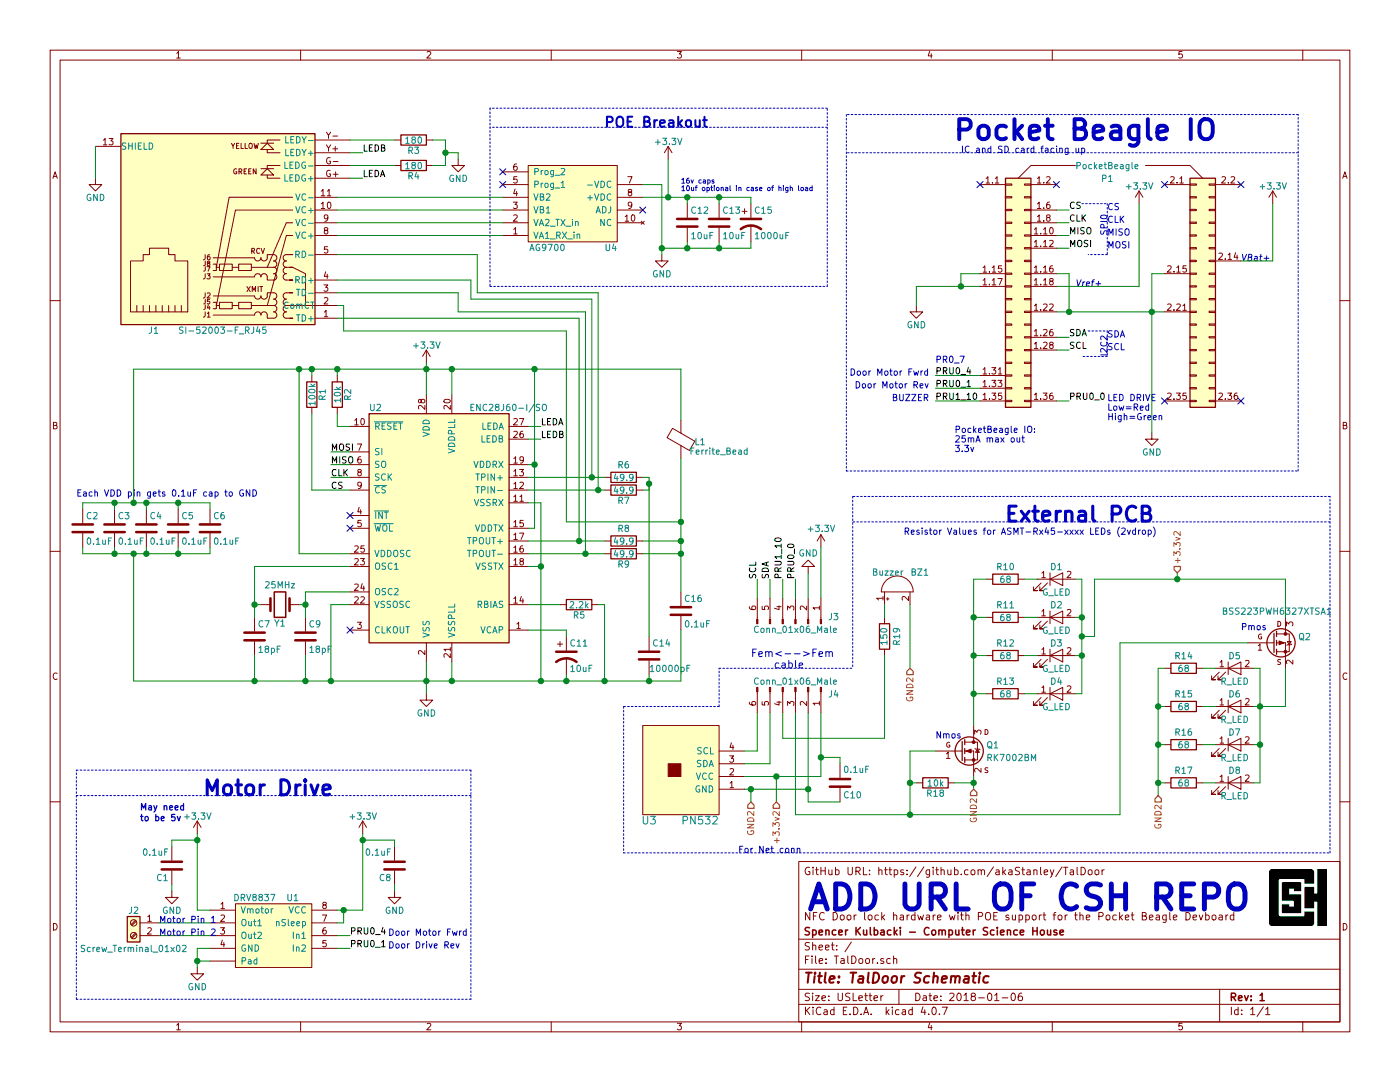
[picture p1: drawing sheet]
EESchema Schematic File Version 2
LIBS:power
LIBS:device
LIBS:switches
LIBS:relays
LIBS:motors
LIBS:transistors
LIBS:conn
LIBS:linear
LIBS:regul
LIBS:74xx
LIBS:cmos4000
LIBS:adc-dac
LIBS:memory
LIBS:xilinx
LIBS:microcontrollers
LIBS:dsp
LIBS:microchip
LIBS:analog_switches
LIBS:motorola
LIBS:texas
LIBS:intel
LIBS:audio
LIBS:interface
LIBS:digital-audio
LIBS:philips
LIBS:display
LIBS:cypress
LIBS:siliconi
LIBS:opto
LIBS:atmel
LIBS:contrib
LIBS:valves
LIBS:TalDoor_Parts
LIBS:TalDoor-cache
EELAYER 25 0
EELAYER END
$Descr USLetter 11000 8500
encoding utf-8
Sheet 1 1
Title "TalDoor Schematic"
Date "2018-01-06"
Rev "1"
Comp "Spencer Kulbacki - Computer Science House"
Comment1 "NFC Door lock hardware with POE support for the Pocket Beagle Devboard"
Comment2 ""
Comment3 ""
Comment4 "GitHub URL: https://github.com/akaStanley/TalDoor"
$EndDescr
Text Notes 6350 7150 0    197  ~ 39
ADD URL OF CSH REPO
$Comp
L ENC28J60-C/SS U2
U 1 1
P 3450 4150
F 0 "U2" H 2900 5100 50  0000 L CNN
F 1 " ENC28J60-I/SO" H 3650 5100 50  0000 L CNN
F 2 "Housings_SOIC:SOIC-28W_7.5x17.9mm_Pitch1.27mm" H 3450 4150 50  0001 C CIN
F 3 "${KIPRJMOD}/Datasheets/3_ENC28J60-H_Ethernet_uC.pdf" H 3450 4150 50  0001 C CNN
	1    3450 4150
	1    0    0    -1  
$EndComp
$Comp
L LED D5
U 1 1
P 9700 5250
F 0 "D5" H 9700 5350 50  0000 C CNN
F 1 "R_LED" H 9700 5150 50  0000 C CNN
F 2 "LEDs:LED_0603" H 9700 5250 50  0001 C CNN
F 3 "" H 9700 5250 50  0001 C CNN
	1    9700 5250
	1    0    0    -1  
$EndComp
$Comp
L LED D6
U 1 1
P 9700 5550
F 0 "D6" H 9700 5650 50  0000 C CNN
F 1 "R_LED" H 9700 5450 50  0000 C CNN
F 2 "LEDs:LED_0603" H 9700 5550 50  0001 C CNN
F 3 "" H 9700 5550 50  0001 C CNN
	1    9700 5550
	1    0    0    -1  
$EndComp
$Comp
L Buzzer BZ1
U 1 1
P 7050 4650
F 0 "BZ1" V 7200 4400 50  0000 L CNN
F 1 "Buzzer" V 7200 4600 50  0000 L CNN
F 2 "Buzzers_Beepers:Buzzer_12x9.5RM7.6" V 7025 4750 50  0001 C CNN
F 3 "" V 7025 4750 50  0001 C CNN
	1    7050 4650
	0    -1   -1   0   
$EndComp
$Comp
L PN532 U3
U 1 1
P 5250 6050
F 0 "U3" V 4850 6200 60  0000 C CNN
F 1 "PN532" V 4850 5800 60  0000 C CNN
F 2 "TalDoor_Footprints:PN532" H 5250 6050 60  0001 C CNN
F 3 "" H 5250 6050 60  0001 C CNN
	1    5250 6050
	0    -1   -1   0   
$EndComp
Text Notes 7500 1100 0    157  ~ 31
Pocket Beagle IO
Text Notes 7550 1200 0    50   ~ 0
IC and SD card facing up
$Comp
L GND #PWR01
U 1 1
P 750 1400
F 0 "#PWR01" H 750 1150 50  0001 C CNN
F 1 "GND" H 750 1250 50  0000 C CNN
F 2 "" H 750 1400 50  0001 C CNN
F 3 "" H 750 1400 50  0001 C CNN
	1    750  1400
	1    0    0    -1  
$EndComp
$Comp
L GND #PWR02
U 1 1
P 5200 2000
F 0 "#PWR02" H 5200 1750 50  0001 C CNN
F 1 "GND" H 5200 1850 50  0000 C CNN
F 2 "" H 5200 2000 50  0001 C CNN
F 3 "" H 5200 2000 50  0001 C CNN
	1    5200 2000
	1    0    0    -1  
$EndComp
$Comp
L CP1 C15
U 1 1
P 5900 1750
F 0 "C15" H 5925 1850 50  0000 L CNN
F 1 "1000uF" H 5925 1650 50  0000 L CNN
F 2 "Capacitors_THT:CP_Radial_D10.0mm_P5.00mm" H 5900 1750 50  0001 C CNN
F 3 "" H 5900 1750 50  0001 C CNN
	1    5900 1750
	1    0    0    -1  
$EndComp
$Comp
L C C12
U 1 1
P 5400 1750
F 0 "C12" H 5425 1850 50  0000 L CNN
F 1 "10uF" H 5425 1650 50  0000 L CNN
F 2 "Capacitors_SMD:C_0805" H 5438 1600 50  0001 C CNN
F 3 "" H 5400 1750 50  0001 C CNN
	1    5400 1750
	1    0    0    -1  
$EndComp
$Comp
L C C13
U 1 1
P 5650 1750
F 0 "C13" H 5675 1850 50  0000 L CNN
F 1 "10uF" H 5675 1650 50  0000 L CNN
F 2 "Capacitors_SMD:C_0805" H 5688 1600 50  0001 C CNN
F 3 "" H 5650 1750 50  0001 C CNN
	1    5650 1750
	1    0    0    -1  
$EndComp
Text Notes 5350 1500 0    39   ~ 0
16v caps\n10uf optional in case of high load\n
$Comp
L +3.3V #PWR03
U 1 1
P 5250 1250
F 0 "#PWR03" H 5250 1100 50  0001 C CNN
F 1 "+3.3V" H 5250 1390 50  0000 C CNN
F 2 "" H 5250 1250 50  0001 C CNN
F 3 "" H 5250 1250 50  0001 C CNN
	1    5250 1250
	1    0    0    -1  
$EndComp
$Comp
L +3.3V #PWR04
U 1 1
P 3350 2850
F 0 "#PWR04" H 3350 2700 50  0001 C CNN
F 1 "+3.3V" H 3350 2990 50  0000 C CNN
F 2 "" H 3350 2850 50  0001 C CNN
F 3 "" H 3350 2850 50  0001 C CNN
	1    3350 2850
	1    0    0    -1  
$EndComp
$Comp
L GND #PWR05
U 1 1
P 3350 5450
F 0 "#PWR05" H 3350 5200 50  0001 C CNN
F 1 "GND" H 3350 5300 50  0000 C CNN
F 2 "" H 3350 5450 50  0001 C CNN
F 3 "" H 3350 5450 50  0001 C CNN
	1    3350 5450
	1    0    0    -1  
$EndComp
$Comp
L GND #PWR06
U 1 1
P 3600 1250
F 0 "#PWR06" H 3600 1000 50  0001 C CNN
F 1 "GND" H 3600 1100 50  0000 C CNN
F 2 "" H 3600 1250 50  0001 C CNN
F 3 "" H 3600 1250 50  0001 C CNN
	1    3600 1250
	1    0    0    -1  
$EndComp
Text Label 4250 3350 0    50   ~ 0
LEDA
Text Label 4250 3450 0    50   ~ 0
LEDB
Text Label 2850 1400 0    50   ~ 0
LEDA
Text Label 2850 1200 0    50   ~ 0
LEDB
$Comp
L R R2
U 1 1
P 2650 3100
F 0 "R2" V 2730 3100 50  0000 C CNN
F 1 "10k" V 2650 3100 50  0000 C CNN
F 2 "Resistors_SMD:R_0603" V 2580 3100 50  0001 C CNN
F 3 "" H 2650 3100 50  0001 C CNN
	1    2650 3100
	1    0    0    -1  
$EndComp
$Comp
L R R1
U 1 1
P 2450 3100
F 0 "R1" V 2530 3100 50  0000 C CNN
F 1 "100k" V 2450 3100 50  0000 C CNN
F 2 "Resistors_SMD:R_0603" V 2380 3100 50  0001 C CNN
F 3 "" H 2450 3100 50  0001 C CNN
	1    2450 3100
	1    0    0    -1  
$EndComp
$Comp
L R R5
U 1 1
P 4550 4750
F 0 "R5" V 4630 4750 50  0000 C CNN
F 1 "2.2k" V 4550 4750 50  0000 C CNN
F 2 "Resistors_SMD:R_0603" V 4480 4750 50  0001 C CNN
F 3 "" H 4550 4750 50  0001 C CNN
	1    4550 4750
	0    1    1    0   
$EndComp
$Comp
L CP1 C11
U 1 1
P 4450 5150
F 0 "C11" H 4475 5250 50  0000 L CNN
F 1 "10uF" H 4475 5050 50  0000 L CNN
F 2 "Capacitors_THT:CP_Radial_D5.0mm_P2.00mm" H 4450 5150 50  0001 C CNN
F 3 "" H 4450 5150 50  0001 C CNN
	1    4450 5150
	1    0    0    -1  
$EndComp
$Comp
L C C2
U 1 1
P 650 4150
F 0 "C2" H 675 4250 50  0000 L CNN
F 1 "0.1uF" H 675 4050 50  0000 L CNN
F 2 "Capacitors_SMD:C_0603" H 688 4000 50  0001 C CNN
F 3 "" H 650 4150 50  0001 C CNN
	1    650  4150
	1    0    0    -1  
$EndComp
$Comp
L C C3
U 1 1
P 900 4150
F 0 "C3" H 925 4250 50  0000 L CNN
F 1 "0.1uF" H 925 4050 50  0000 L CNN
F 2 "Capacitors_SMD:C_0603" H 938 4000 50  0001 C CNN
F 3 "" H 900 4150 50  0001 C CNN
	1    900  4150
	1    0    0    -1  
$EndComp
$Comp
L C C4
U 1 1
P 1150 4150
F 0 "C4" H 1175 4250 50  0000 L CNN
F 1 "0.1uF" H 1175 4050 50  0000 L CNN
F 2 "Capacitors_SMD:C_0603" H 1188 4000 50  0001 C CNN
F 3 "" H 1150 4150 50  0001 C CNN
	1    1150 4150
	1    0    0    -1  
$EndComp
$Comp
L C C5
U 1 1
P 1400 4150
F 0 "C5" H 1425 4250 50  0000 L CNN
F 1 "0.1uF" H 1425 4050 50  0000 L CNN
F 2 "Capacitors_SMD:C_0603" H 1438 4000 50  0001 C CNN
F 3 "" H 1400 4150 50  0001 C CNN
	1    1400 4150
	1    0    0    -1  
$EndComp
$Comp
L Crystal Y1
U 1 1
P 2200 4750
F 0 "Y1" H 2200 4900 50  0000 C CNN
F 1 "25MHz" H 2200 4600 50  0000 C CNN
F 2 "Crystals:Crystal_HC49-4H_Vertical" H 2200 4750 50  0001 C CNN
F 3 "" H 2200 4750 50  0001 C CNN
	1    2200 4750
	-1   0    0    1   
$EndComp
$Comp
L C C7
U 1 1
P 2000 5000
F 0 "C7" H 2025 5100 50  0000 L CNN
F 1 "18pF" H 2025 4900 50  0000 L CNN
F 2 "Capacitors_SMD:C_0603" H 2038 4850 50  0001 C CNN
F 3 "" H 2000 5000 50  0001 C CNN
	1    2000 5000
	1    0    0    -1  
$EndComp
$Comp
L C C9
U 1 1
P 2400 5000
F 0 "C9" H 2425 5100 50  0000 L CNN
F 1 "18pF" H 2425 4900 50  0000 L CNN
F 2 "Capacitors_SMD:C_0603" H 2438 4850 50  0001 C CNN
F 3 "" H 2400 5000 50  0001 C CNN
	1    2400 5000
	1    0    0    -1  
$EndComp
Text Notes 600  3900 0    50   ~ 0
Each VDD pin gets 0.1uF cap to GND\n
$Comp
L C C6
U 1 1
P 1650 4150
F 0 "C6" H 1675 4250 50  0000 L CNN
F 1 "0.1uF" H 1675 4050 50  0000 L CNN
F 2 "Capacitors_SMD:C_0603" H 1688 4000 50  0001 C CNN
F 3 "" H 1650 4150 50  0001 C CNN
	1    1650 4150
	1    0    0    -1  
$EndComp
$Comp
L R R3
U 1 1
P 3250 1100
F 0 "R3" V 3330 1100 50  0000 C CNN
F 1 "180" V 3250 1100 50  0000 C CNN
F 2 "Resistors_SMD:R_0603" V 3180 1100 50  0001 C CNN
F 3 "" H 3250 1100 50  0001 C CNN
	1    3250 1100
	0    1    1    0   
$EndComp
$Comp
L R R4
U 1 1
P 3250 1300
F 0 "R4" V 3330 1300 50  0000 C CNN
F 1 "180" V 3250 1300 50  0000 C CNN
F 2 "Resistors_SMD:R_0603" V 3180 1300 50  0001 C CNN
F 3 "" H 3250 1300 50  0001 C CNN
	1    3250 1300
	0    1    1    0   
$EndComp
$Comp
L R R9
U 1 1
P 4900 4350
F 0 "R9" V 4980 4350 50  0000 C CNN
F 1 "49.9" V 4900 4350 50  0000 C CNN
F 2 "Resistors_SMD:R_0603" V 4830 4350 50  0001 C CNN
F 3 "" H 4900 4350 50  0001 C CNN
	1    4900 4350
	0    1    1    0   
$EndComp
$Comp
L R R8
U 1 1
P 4900 4250
F 0 "R8" V 4800 4250 50  0000 C CNN
F 1 "49.9" V 4900 4250 50  0000 C CNN
F 2 "Resistors_SMD:R_0603" V 4830 4250 50  0001 C CNN
F 3 "" H 4900 4250 50  0001 C CNN
	1    4900 4250
	0    1    1    0   
$EndComp
$Comp
L C C16
U 1 1
P 5350 4800
F 0 "C16" H 5375 4900 50  0000 L CNN
F 1 "0.1uF" H 5375 4700 50  0000 L CNN
F 2 "Capacitors_SMD:C_0603" H 5388 4650 50  0001 C CNN
F 3 "" H 5350 4800 50  0001 C CNN
	1    5350 4800
	1    0    0    -1  
$EndComp
$Comp
L Ferrite_Bead L1
U 1 1
P 5350 3450
F 0 "L1" H 5200 3475 50  0000 C CNN
F 1 "Ferrite_Bead" H 5050 3550 50  0000 C CNN
F 2 "Inductors_SMD:L_0805" V 5280 3450 50  0001 C CNN
F 3 "" H 5350 3450 50  0001 C CNN
	1    5350 3450
	-1   0    0    1   
$EndComp
$Comp
L R R7
U 1 1
P 4900 3850
F 0 "R7" V 4980 3850 50  0000 C CNN
F 1 "49.9" V 4900 3850 50  0000 C CNN
F 2 "Resistors_SMD:R_0603" V 4830 3850 50  0001 C CNN
F 3 "" H 4900 3850 50  0001 C CNN
	1    4900 3850
	0    1    1    0   
$EndComp
$Comp
L R R6
U 1 1
P 4900 3750
F 0 "R6" V 4800 3750 50  0000 C CNN
F 1 "49.9" V 4900 3750 50  0000 C CNN
F 2 "Resistors_SMD:R_0603" V 4830 3750 50  0001 C CNN
F 3 "" H 4900 3750 50  0001 C CNN
	1    4900 3750
	0    1    1    0   
$EndComp
$Comp
L C C14
U 1 1
P 5100 5150
F 0 "C14" H 5125 5250 50  0000 L CNN
F 1 "10000pF" H 5100 5050 50  0000 L CNN
F 2 "Capacitors_SMD:C_0603" H 5138 5000 50  0001 C CNN
F 3 "" H 5100 5150 50  0001 C CNN
	1    5100 5150
	1    0    0    -1  
$EndComp
NoConn ~ 2750 4150
NoConn ~ 2750 4050
Text Notes 8700 2650 0    50   ~ 0
SDA
Text Notes 8700 2750 0    50   ~ 0
SCL
Text Notes 8700 2800 1    50   ~ 0
I2C2
Text Notes 8700 1650 0    50   ~ 0
CS
Text Notes 8700 1850 1    50   ~ 0
SPI0
Text Label 2600 3750 0    50   ~ 0
CLK
Text Label 8400 1750 0    50   ~ 0
CLK
Text Label 8400 1650 0    50   ~ 0
CS
Text Label 8400 1850 0    50   ~ 0
MISO
Text Label 8400 1950 0    50   ~ 0
MOSI
Text Notes 8700 1850 0    50   ~ 0
MISO
Text Notes 8700 1950 0    50   ~ 0
MOSI
Text Notes 8700 1750 0    50   ~ 0
CLK
Text Label 2600 3850 0    50   ~ 0
CS
NoConn ~ 2750 4950
Text Label 2600 3650 0    50   ~ 0
MISO
Text Label 2600 3550 0    50   ~ 0
MOSI
Text Label 8400 2650 0    50   ~ 0
SDA
Text Label 8400 2750 0    50   ~ 0
SCL
$Comp
L GND #PWR07
U 1 1
P 7200 2400
F 0 "#PWR07" H 7200 2150 50  0001 C CNN
F 1 "GND" H 7200 2250 50  0000 C CNN
F 2 "" H 7200 2400 50  0001 C CNN
F 3 "" H 7200 2400 50  0001 C CNN
	1    7200 2400
	1    0    0    -1  
$EndComp
$Comp
L GND #PWR08
U 1 1
P 9050 3400
F 0 "#PWR08" H 9050 3150 50  0001 C CNN
F 1 "GND" H 9050 3250 50  0000 C CNN
F 2 "" H 9050 3400 50  0001 C CNN
F 3 "" H 9050 3400 50  0001 C CNN
	1    9050 3400
	1    0    0    -1  
$EndComp
$Comp
L +3.3V #PWR09
U 1 1
P 10000 1600
F 0 "#PWR09" H 10000 1450 50  0001 C CNN
F 1 "+3.3V" H 10000 1740 50  0000 C CNN
F 2 "" H 10000 1600 50  0001 C CNN
F 3 "" H 10000 1600 50  0001 C CNN
	1    10000 1600
	1    0    0    -1  
$EndComp
$Comp
L +3.3V #PWR010
U 1 1
P 8950 1600
F 0 "#PWR010" H 8950 1450 50  0001 C CNN
F 1 "+3.3V" H 8950 1740 50  0000 C CNN
F 2 "" H 8950 1600 50  0001 C CNN
F 3 "" H 8950 1600 50  0001 C CNN
	1    8950 1600
	1    0    0    -1  
$EndComp
Text Notes 9750 2050 0    50   Italic 0
VBat+
Text Notes 8450 2250 0    50   Italic 0
Vref+
Text Label 7350 3150 0    50   ~ 0
PRU1_10
Text Label 7350 3050 0    50   ~ 0
PRU0_1
Text Label 7350 2950 0    50   ~ 0
PRU0_4
Text Notes 7500 3550 0    50   ~ 0
PocketBeagle IO:\n25mA max out\n3.3v
Text Notes 7300 3150 2    50   ~ 0
BUZZER
Text Notes 7300 2950 2    50   ~ 0
Door Motor Fwrd
Text Notes 7300 3050 2    50   ~ 0
Door Motor Rev
$Comp
L LED D2
U 1 1
P 8300 4850
F 0 "D2" H 8300 4950 50  0000 C CNN
F 1 "G_LED" H 8300 4750 50  0000 C CNN
F 2 "LEDs:LED_0603" H 8300 4850 50  0001 C CNN
F 3 "" H 8300 4850 50  0001 C CNN
	1    8300 4850
	1    0    0    -1  
$EndComp
$Comp
L LED D1
U 1 1
P 8300 4550
F 0 "D1" H 8300 4650 50  0000 C CNN
F 1 "G_LED" H 8300 4450 50  0000 C CNN
F 2 "LEDs:LED_0603" H 8300 4550 50  0001 C CNN
F 3 "" H 8300 4550 50  0001 C CNN
	1    8300 4550
	1    0    0    -1  
$EndComp
$Comp
L LED D7
U 1 1
P 9700 5850
F 0 "D7" H 9700 5950 50  0000 C CNN
F 1 "R_LED" H 9700 5750 50  0000 C CNN
F 2 "LEDs:LED_0603" H 9700 5850 50  0001 C CNN
F 3 "" H 9700 5850 50  0001 C CNN
	1    9700 5850
	1    0    0    -1  
$EndComp
$Comp
L LED D3
U 1 1
P 8300 5150
F 0 "D3" H 8300 5250 50  0000 C CNN
F 1 "G_LED" H 8300 5050 50  0000 C CNN
F 2 "LEDs:LED_0603" H 8300 5150 50  0001 C CNN
F 3 "" H 8300 5150 50  0001 C CNN
	1    8300 5150
	1    0    0    -1  
$EndComp
$Comp
L R R14
U 1 1
P 9300 5250
F 0 "R14" V 9200 5250 50  0000 C CNN
F 1 "68" V 9300 5250 50  0000 C CNN
F 2 "Resistors_SMD:R_0603" V 9230 5250 50  0001 C CNN
F 3 "" H 9300 5250 50  0001 C CNN
	1    9300 5250
	0    1    1    0   
$EndComp
$Comp
L R R10
U 1 1
P 7900 4550
F 0 "R10" V 7800 4550 50  0000 C CNN
F 1 "68" V 7900 4550 50  0000 C CNN
F 2 "Resistors_SMD:R_0603" V 7830 4550 50  0001 C CNN
F 3 "" H 7900 4550 50  0001 C CNN
	1    7900 4550
	0    1    1    0   
$EndComp
$Comp
L R R11
U 1 1
P 7900 4850
F 0 "R11" V 7800 4850 50  0000 C CNN
F 1 "68" V 7900 4850 50  0000 C CNN
F 2 "Resistors_SMD:R_0603" V 7830 4850 50  0001 C CNN
F 3 "" H 7900 4850 50  0001 C CNN
	1    7900 4850
	0    1    1    0   
$EndComp
$Comp
L R R12
U 1 1
P 7900 5150
F 0 "R12" V 7800 5150 50  0000 C CNN
F 1 "68" V 7900 5150 50  0000 C CNN
F 2 "Resistors_SMD:R_0603" V 7830 5150 50  0001 C CNN
F 3 "" H 7900 5150 50  0001 C CNN
	1    7900 5150
	0    1    1    0   
$EndComp
$Comp
L R R15
U 1 1
P 9300 5550
F 0 "R15" V 9200 5550 50  0000 C CNN
F 1 "68" V 9300 5550 50  0000 C CNN
F 2 "Resistors_SMD:R_0603" V 9230 5550 50  0001 C CNN
F 3 "" H 9300 5550 50  0001 C CNN
	1    9300 5550
	0    1    1    0   
$EndComp
$Comp
L R R16
U 1 1
P 9300 5850
F 0 "R16" V 9200 5850 50  0000 C CNN
F 1 "68" V 9300 5850 50  0000 C CNN
F 2 "Resistors_SMD:R_0603" V 9230 5850 50  0001 C CNN
F 3 "" H 9300 5850 50  0001 C CNN
	1    9300 5850
	0    1    1    0   
$EndComp
Text Notes 7100 4200 0    50   ~ 0
Resistor Values for ASMT-Rx45-xxxx LEDs (2vdrop)
$Comp
L R R19
U 1 1
P 6950 5000
F 0 "R19" V 6850 5000 50  0000 C CNN
F 1 "150" V 6950 5000 50  0000 C CNN
F 2 "Resistors_SMD:R_0603" V 6880 5000 50  0001 C CNN
F 3 "" H 6950 5000 50  0001 C CNN
	1    6950 5000
	-1   0    0    1   
$EndComp
Text Notes 7900 4100 0    118  ~ 24
External PCB
$Comp
L +3.3V #PWR011
U 1 1
P 2850 6550
F 0 "#PWR011" H 2850 6400 50  0001 C CNN
F 1 "+3.3V" H 2850 6690 50  0000 C CNN
F 2 "" H 2850 6550 50  0001 C CNN
F 3 "" H 2850 6550 50  0001 C CNN
	1    2850 6550
	1    0    0    -1  
$EndComp
$Comp
L GND #PWR012
U 1 1
P 1550 7600
F 0 "#PWR012" H 1550 7350 50  0001 C CNN
F 1 "GND" H 1550 7450 50  0000 C CNN
F 2 "" H 1550 7600 50  0001 C CNN
F 3 "" H 1550 7600 50  0001 C CNN
	1    1550 7600
	1    0    0    -1  
$EndComp
Text Notes 3050 7350 0    50   ~ 0
Door Motor Fwrd
Text Label 2750 7450 0    50   ~ 0
PRU0_1
Text Notes 3050 7450 0    50   ~ 0
Door Drive Rev
$Comp
L +3.3V #PWR013
U 1 1
P 1550 6550
F 0 "#PWR013" H 1550 6400 50  0001 C CNN
F 1 "+3.3V" H 1550 6690 50  0000 C CNN
F 2 "" H 1550 6550 50  0001 C CNN
F 3 "" H 1550 6550 50  0001 C CNN
	1    1550 6550
	1    0    0    -1  
$EndComp
Text Notes 1100 6450 0    50   ~ 10
May need \nto be 5v
$Comp
L DRV8837 U1
U 1 1
P 1850 7600
F 0 "U1" H 2300 8150 50  0000 C CNN
F 1 "DRV8837" H 2000 8150 50  0000 C CNN
F 2 "Housings_SON:WSON-8_1EP_2x2mm_Pitch0.5mm_ThermalVias" H 1850 7650 118 0001 C CNN
F 3 "" H 1850 7650 118 0001 C CNN
	1    1850 7600
	1    0    0    -1  
$EndComp
$Comp
L C C1
U 1 1
P 1350 6800
F 0 "C1" H 1375 6900 50  0000 L CNN
F 1 "0.1uF" H 1375 6700 50  0000 L CNN
F 2 "Capacitors_SMD:C_0603" H 1388 6650 50  0001 C CNN
F 3 "" H 1350 6800 50  0001 C CNN
	1    1350 6800
	-1   0    0    1   
$EndComp
$Comp
L C C8
U 1 1
P 3100 6800
F 0 "C8" H 3125 6900 50  0000 L CNN
F 1 "0.1uF" H 3125 6700 50  0000 L CNN
F 2 "Capacitors_SMD:C_0603" H 3138 6650 50  0001 C CNN
F 3 "" H 3100 6800 50  0001 C CNN
	1    3100 6800
	-1   0    0    1   
$EndComp
$Comp
L GND #PWR014
U 1 1
P 1350 7000
F 0 "#PWR014" H 1350 6750 50  0001 C CNN
F 1 "GND" H 1350 6850 50  0000 C CNN
F 2 "" H 1350 7000 50  0001 C CNN
F 3 "" H 1350 7000 50  0001 C CNN
	1    1350 7000
	1    0    0    -1  
$EndComp
$Comp
L GND #PWR015
U 1 1
P 3100 7000
F 0 "#PWR015" H 3100 6750 50  0001 C CNN
F 1 "GND" H 3100 6850 50  0000 C CNN
F 2 "" H 3100 7000 50  0001 C CNN
F 3 "" H 3100 7000 50  0001 C CNN
	1    3100 7000
	1    0    0    -1  
$EndComp
Text Notes 1600 6250 0    118  ~ 24
Motor Drive
$Comp
L SI-52003-F_RJ45 J1
U 1 1
P 1350 2000
F 0 "J1" H 1450 2600 50  0000 L CNN
F 1 "SI-52003-F_RJ45" H 1300 2600 50  0000 R CNN
F 2 "TalDoor_Footprints:RJ45_POE" H 1350 2000 50  0001 C CNN
F 3 "" H 1350 2000 50  0001 C CNN
	1    1350 2000
	-1   0    0    1   
$EndComp
NoConn ~ 3950 1350
NoConn ~ 3950 1450
NoConn ~ 5050 1650
Text Notes 4750 1000 0    79   ~ 16
POE Breakout
$Comp
L AG9700 U4
U 1 1
P 4150 1300
F 0 "U4" H 4800 1950 50  0000 C CNN
F 1 "AG9700" H 4300 1950 50  0000 C CNN
F 2 "TalDoor_Footprints:Ag9700_FP" H 4150 1450 118 0001 C CNN
F 3 "" H 4150 1450 118 0001 C CNN
	1    4150 1300
	1    0    0    1   
$EndComp
Text Notes 8700 3150 0    50   ~ 0
LED DRIVE
Text Label 8400 3150 0    50   ~ 0
PRU0_0
Text Label 2750 7350 0    50   ~ 0
PRU0_4
Text Notes 8700 3300 0    50   ~ 0
Low=Red\nHigh=Green
$Comp
L RK7002BM Q1
U 1 1
P 7550 5900
F 0 "Q1" H 7750 5950 50  0000 L CNN
F 1 "RK7002BM" H 7750 5850 50  0000 L CNN
F 2 "TO_SOT_Packages_SMD:SOT-23" H 7750 6000 50  0001 C CNN
F 3 "" H 7550 5900 50  0001 C CNN
	1    7550 5900
	1    0    0    -1  
$EndComp
$Comp
L R R18
U 1 1
P 7350 6150
F 0 "R18" V 7430 6150 50  0000 C CNN
F 1 "10k" V 7350 6150 50  0000 C CNN
F 2 "Resistors_SMD:R_0603" V 7280 6150 50  0001 C CNN
F 3 "" H 7350 6150 50  0001 C CNN
	1    7350 6150
	0    1    1    0   
$EndComp
$Comp
L Conn_01x06_Male J4
U 1 1
P 6250 5400
F 0 "J4" V 6300 5700 50  0000 C CNN
F 1 "Conn_01x06_Male" V 6200 5400 50  0000 C CNN
F 2 "Connectors_JST:JST_XH_S06B-XH-A_06x2.50mm_Angled" H 6250 5400 50  0001 C CNN
F 3 "" H 6250 5400 50  0001 C CNN
	1    6250 5400
	0    1    1    0   
$EndComp
$Comp
L +3.3V #PWR016
U 1 1
P 6450 4300
F 0 "#PWR016" H 6450 4150 50  0001 C CNN
F 1 "+3.3V" H 6450 4450 50  0000 C CNN
F 2 "" H 6450 4300 50  0001 C CNN
F 3 "" H 6450 4300 50  0001 C CNN
	1    6450 4300
	1    0    0    -1  
$EndComp
$Comp
L GND #PWR017
U 1 1
P 6350 4500
F 0 "#PWR017" H 6350 4250 50  0001 C CNN
F 1 "GND" H 6350 4350 50  0000 C CNN
F 2 "" H 6350 4500 50  0001 C CNN
F 3 "" H 6350 4500 50  0001 C CNN
	1    6350 4500
	-1   0    0    1   
$EndComp
Text Label 6050 4550 1    50   ~ 0
SDA
Text Label 5950 4550 1    50   ~ 0
SCL
Text Label 6250 4550 1    50   ~ 0
PRU0_0
$Comp
L C C10
U 1 1
P 6600 6150
F 0 "C10" H 6625 6250 50  0000 L CNN
F 1 "0.1uF" H 6625 6050 50  0000 L CNN
F 2 "Capacitors_SMD:C_0603" H 6638 6000 50  0001 C CNN
F 3 "" H 6600 6150 50  0001 C CNN
	1    6600 6150
	1    0    0    1   
$EndComp
$Comp
L Screw_Terminal_01x02 J2
U 1 1
P 1050 7250
F 0 "J2" H 1050 7350 50  0000 C CNN
F 1 "Screw_Terminal_01x02" H 1050 7050 50  0000 C CNN
F 2 "Pin_Headers:Pin_Header_Angled_1x02_Pitch2.54mm" H 1050 7250 50  0001 C CNN
F 3 "" H 1050 7250 50  0001 C CNN
	1    1050 7250
	-1   0    0    -1  
$EndComp
$Comp
L Conn_01x06_Male J3
U 1 1
P 6250 4900
F 0 "J3" V 6300 5200 50  0000 C CNN
F 1 "Conn_01x06_Male" V 6200 4900 50  0000 C CNN
F 2 "Connectors_JST:JST_XH_S06B-XH-A_06x2.50mm_Angled" H 6250 4900 50  0001 C CNN
F 3 "" H 6250 4900 50  0001 C CNN
	1    6250 4900
	0    1    -1   0   
$EndComp
Text Notes 5900 5250 0    59   ~ 0
Fem<-->Fem\n    cable
Text Label 6150 4550 1    50   ~ 0
PRU1_10
Text Notes 7350 2850 0    50   ~ 0
PR0_7
$Comp
L LED D4
U 1 1
P 8300 5450
F 0 "D4" H 8300 5550 50  0000 C CNN
F 1 "G_LED" H 8300 5350 50  0000 C CNN
F 2 "LEDs:LED_0603" H 8300 5450 50  0001 C CNN
F 3 "" H 8300 5450 50  0001 C CNN
	1    8300 5450
	1    0    0    -1  
$EndComp
$Comp
L R R13
U 1 1
P 7900 5450
F 0 "R13" V 7800 5450 50  0000 C CNN
F 1 "68" V 7900 5450 50  0000 C CNN
F 2 "Resistors_SMD:R_0603" V 7830 5450 50  0001 C CNN
F 3 "" H 7900 5450 50  0001 C CNN
	1    7900 5450
	0    1    1    0   
$EndComp
$Comp
L LED D8
U 1 1
P 9700 6150
F 0 "D8" H 9700 6250 50  0000 C CNN
F 1 "R_LED" H 9700 6050 50  0000 C CNN
F 2 "LEDs:LED_0603" H 9700 6150 50  0001 C CNN
F 3 "" H 9700 6150 50  0001 C CNN
	1    9700 6150
	1    0    0    -1  
$EndComp
$Comp
L R R17
U 1 1
P 9300 6150
F 0 "R17" V 9200 6150 50  0000 C CNN
F 1 "68" V 9300 6150 50  0000 C CNN
F 2 "Resistors_SMD:R_0603" V 9230 6150 50  0001 C CNN
F 3 "" H 9300 6150 50  0001 C CNN
	1    9300 6150
	0    1    1    0   
$EndComp
$Comp
L BSS223PWH6327XTSA1 Q2
U 1 1
P 10000 5050
F 0 "Q2" H 10200 5100 50  0000 L CNN
F 1 "BSS223PWH6327XTSA1" H 9600 5300 50  0000 L CNN
F 2 "TO_SOT_Packages_SMD:SOT-323_SC-70" H 10200 5150 50  0001 C CNN
F 3 "" H 10000 5050 50  0001 C CNN
	1    10000 5050
	1    0    0    -1  
$EndComp
Text Notes 9750 4950 0    50   ~ 0
Pmos
Text Notes 7350 5800 0    50   ~ 0
Nmos
Wire Wire Line
	750  1150 750  1400
Wire Wire Line
	3350 2850 3350 3100
Wire Wire Line
	4150 3450 4250 3450
Wire Wire Line
	4150 3350 4250 3350
Wire Wire Line
	2750 1200 2850 1200
Wire Wire Line
	2750 1400 2850 1400
Wire Wire Line
	2750 3350 2650 3350
Wire Wire Line
	2650 3350 2650 3250
Wire Wire Line
	2750 3850 2450 3850
Wire Wire Line
	2450 3850 2450 3250
Wire Wire Line
	2450 2900 2450 2950
Wire Wire Line
	1050 2900 5350 2900
Wire Wire Line
	2650 2900 2650 2950
Connection ~ 3350 2900
Connection ~ 2650 2900
Wire Wire Line
	2350 4350 2350 2900
Connection ~ 2450 2900
Wire Wire Line
	1050 5350 5350 5350
Connection ~ 3350 5350
Wire Wire Line
	4150 4450 4250 4450
Wire Wire Line
	4250 3950 4250 5350
Connection ~ 4250 5350
Wire Wire Line
	2750 4750 2600 4750
Wire Wire Line
	2600 4750 2600 5350
Wire Wire Line
	3550 5200 3550 5350
Connection ~ 3550 5350
Wire Wire Line
	4150 4750 4400 4750
Wire Wire Line
	4700 4750 4750 4750
Wire Wire Line
	4750 4750 4750 5350
Wire Wire Line
	4150 4950 4450 4950
Wire Wire Line
	4450 4950 4450 5000
Wire Wire Line
	4450 5300 4450 5350
Connection ~ 4450 5350
Wire Wire Line
	3350 5200 3350 5450
Wire Wire Line
	3550 2900 3550 3100
Wire Wire Line
	4150 3650 4200 3650
Wire Wire Line
	4200 2900 4200 4150
Connection ~ 3550 2900
Wire Wire Line
	4200 4150 4150 4150
Connection ~ 4200 3650
Wire Wire Line
	4150 3950 4250 3950
Connection ~ 4250 4450
Wire Wire Line
	650  4300 650  4350
Wire Wire Line
	650  4350 1650 4350
Wire Wire Line
	1400 4350 1400 4300
Wire Wire Line
	1150 4300 1150 4350
Connection ~ 1150 4350
Wire Wire Line
	900  4300 900  4350
Connection ~ 900  4350
Wire Wire Line
	650  4000 650  3950
Wire Wire Line
	650  3950 1650 3950
Wire Wire Line
	1400 3950 1400 4000
Wire Wire Line
	900  4000 900  3950
Connection ~ 900  3950
Wire Wire Line
	1150 4000 1150 3950
Connection ~ 1150 3950
Wire Wire Line
	1050 3950 1050 2900
Connection ~ 2350 2900
Connection ~ 1050 3950
Wire Wire Line
	1050 4350 1050 5350
Connection ~ 2600 5350
Connection ~ 1050 4350
Wire Wire Line
	2350 4750 2400 4750
Wire Wire Line
	2400 4650 2400 4850
Connection ~ 2400 4750
Wire Wire Line
	2400 4650 2750 4650
Wire Wire Line
	2750 4450 2000 4450
Wire Wire Line
	2000 4450 2000 4850
Wire Wire Line
	2050 4750 2000 4750
Connection ~ 2000 4750
Wire Wire Line
	2000 5150 2000 5350
Connection ~ 2000 5350
Wire Wire Line
	2400 5150 2400 5350
Connection ~ 2400 5350
Wire Wire Line
	1650 3950 1650 4000
Connection ~ 1400 3950
Wire Wire Line
	1650 4350 1650 4300
Connection ~ 1400 4350
Wire Wire Line
	2750 4350 2350 4350
Wire Wire Line
	2650 2000 3750 2000
Wire Wire Line
	3750 2000 3750 2300
Wire Wire Line
	3750 2300 4700 2300
Wire Wire Line
	4700 2300 4700 3850
Wire Wire Line
	4150 3850 4750 3850
Wire Wire Line
	4150 3750 4750 3750
Wire Wire Line
	4650 3750 4650 2350
Wire Wire Line
	4650 2350 3700 2350
Wire Wire Line
	3700 2350 3700 2200
Wire Wire Line
	3700 2200 2650 2200
Wire Wire Line
	2650 2300 3600 2300
Wire Wire Line
	3600 2300 3600 2450
Wire Wire Line
	3600 2450 4600 2450
Wire Wire Line
	4600 2450 4600 4350
Wire Wire Line
	4150 4350 4750 4350
Wire Wire Line
	4150 4250 4750 4250
Wire Wire Line
	4550 2500 4550 4250
Wire Wire Line
	2650 2500 4550 2500
Wire Wire Line
	3100 1300 2750 1300
Wire Wire Line
	2750 1100 3100 1100
Wire Wire Line
	3400 1100 3500 1100
Wire Wire Line
	3500 1300 3400 1300
Wire Wire Line
	3600 1250 3600 1200
Wire Wire Line
	3500 1100 3500 1300
Wire Wire Line
	3600 1200 3500 1200
Connection ~ 3500 1200
Connection ~ 4550 4250
Connection ~ 4600 4350
Wire Wire Line
	5350 4250 5050 4250
Wire Wire Line
	5350 3600 5350 4650
Wire Wire Line
	5350 4350 5050 4350
Connection ~ 5350 4350
Wire Wire Line
	5350 5350 5350 4950
Connection ~ 4750 5350
Connection ~ 5350 4250
Wire Wire Line
	5350 2900 5350 3300
Connection ~ 4200 2900
Wire Wire Line
	2650 2400 2700 2400
Wire Wire Line
	2700 2400 2700 2600
Wire Wire Line
	2700 2600 4450 2600
Wire Wire Line
	4450 2600 4450 4100
Wire Wire Line
	4450 4100 5350 4100
Connection ~ 5350 4100
Connection ~ 4650 3750
Connection ~ 4700 3850
Wire Wire Line
	5050 3750 5100 3750
Wire Wire Line
	5100 3750 5100 3850
Wire Wire Line
	5100 3850 5050 3850
Wire Wire Line
	5100 3800 5100 5000
Connection ~ 5100 3800
Wire Wire Line
	5100 5300 5100 5350
Connection ~ 5100 5350
Wire Wire Line
	8300 2750 8400 2750
Wire Wire Line
	8400 2650 8300 2650
Wire Notes Line
	8500 1600 8700 1600
Wire Notes Line
	8700 1600 8700 2000
Wire Notes Line
	8700 2000 8550 2000
Wire Notes Line
	8550 2600 8700 2600
Wire Notes Line
	8700 2600 8700 2800
Wire Notes Line
	8700 2800 8500 2800
Wire Wire Line
	8300 1750 8400 1750
Wire Wire Line
	8300 1650 8400 1650
Wire Wire Line
	8300 1850 8400 1850
Wire Wire Line
	8300 1950 8400 1950
Wire Wire Line
	2750 3550 2600 3550
Wire Wire Line
	2750 3650 2600 3650
Wire Wire Line
	2750 3750 2600 3750
Wire Wire Line
	7700 2150 7550 2150
Wire Wire Line
	7550 2150 7550 2250
Wire Wire Line
	7200 2250 7700 2250
Wire Wire Line
	8300 2450 9150 2450
Wire Wire Line
	8400 2450 8400 2150
Wire Wire Line
	8400 2150 8300 2150
Connection ~ 8400 2450
Connection ~ 7550 2250
Wire Wire Line
	8300 2250 8950 2250
Wire Wire Line
	9150 2150 9050 2150
Wire Wire Line
	10000 1600 10000 2050
Wire Wire Line
	10000 2050 9750 2050
Wire Wire Line
	8950 2250 8950 1600
Wire Wire Line
	7200 2250 7200 2400
Wire Wire Line
	7700 3150 7350 3150
Wire Wire Line
	7700 3050 7350 3050
Wire Wire Line
	7700 2950 7350 2950
Wire Wire Line
	9550 5850 9450 5850
Wire Wire Line
	9550 5550 9450 5550
Wire Wire Line
	9550 5250 9450 5250
Wire Wire Line
	8150 4850 8050 4850
Wire Wire Line
	8150 5150 8050 5150
Wire Wire Line
	8150 5450 8050 5450
Wire Wire Line
	7650 5150 7750 5150
Connection ~ 7650 5150
Wire Wire Line
	7650 5450 7750 5450
Connection ~ 7650 5450
Wire Wire Line
	6950 4750 6950 4850
Wire Wire Line
	7150 4750 7150 5250
Wire Notes Line
	10450 4100 6700 4100
Wire Wire Line
	2850 7150 2850 6550
Wire Wire Line
	2650 7150 2850 7150
Wire Wire Line
	1550 7150 1650 7150
Wire Wire Line
	1550 6550 1550 7150
Wire Wire Line
	1550 7450 1550 7600
Wire Wire Line
	1650 7550 1550 7550
Connection ~ 1550 7550
Wire Wire Line
	2650 7350 2750 7350
Wire Wire Line
	2650 7450 2750 7450
Wire Wire Line
	2650 7250 2700 7250
Wire Wire Line
	2700 7250 2700 7150
Connection ~ 2700 7150
Wire Wire Line
	3100 6600 3100 6650
Wire Wire Line
	2850 6600 3100 6600
Connection ~ 2850 6600
Wire Wire Line
	1350 6650 1350 6600
Wire Wire Line
	1350 6600 1550 6600
Connection ~ 1550 6600
Wire Wire Line
	3100 6950 3100 7000
Wire Wire Line
	1350 6950 1350 7000
Wire Notes Line
	600  6050 3700 6050
Wire Notes Line
	3700 6050 3700 7850
Wire Notes Line
	3700 7850 600  7850
Wire Notes Line
	600  7850 600  6050
Wire Notes Line
	3700 6250 600  6250
Wire Wire Line
	5250 1550 5250 1250
Wire Wire Line
	5050 1450 5200 1450
Wire Wire Line
	5200 1450 5200 2000
Wire Wire Line
	5900 1550 5900 1600
Connection ~ 5250 1550
Wire Wire Line
	5650 1550 5650 1600
Connection ~ 5650 1550
Wire Wire Line
	5400 1550 5400 1600
Connection ~ 5400 1550
Wire Wire Line
	5400 1900 5400 1950
Wire Wire Line
	5200 1950 5900 1950
Connection ~ 5200 1950
Wire Wire Line
	5650 1950 5650 1900
Connection ~ 5400 1950
Wire Wire Line
	5900 1950 5900 1900
Connection ~ 5650 1950
Wire Wire Line
	3950 1550 2650 1550
Wire Wire Line
	2650 1650 3950 1650
Wire Wire Line
	3950 1750 2650 1750
Wire Wire Line
	2650 1850 3950 1850
Wire Notes Line
	3850 850  3850 2250
Wire Notes Line
	3850 2250 6500 2250
Wire Notes Line
	6500 2250 6500 850 
Wire Notes Line
	6500 1000 3850 1000
Wire Notes Line
	6500 850  3850 850 
Wire Wire Line
	1650 7250 1250 7250
Wire Wire Line
	1250 7350 1650 7350
Wire Wire Line
	1650 7450 1550 7450
Wire Wire Line
	5050 1550 5900 1550
Wire Wire Line
	8500 5450 8450 5450
Wire Wire Line
	9150 5250 9100 5250
Wire Wire Line
	9100 5250 9100 6250
Wire Wire Line
	9100 5850 9150 5850
Connection ~ 9100 5550
Wire Wire Line
	8300 3150 8400 3150
Wire Wire Line
	9050 2150 9050 3400
Connection ~ 9050 2450
Wire Wire Line
	9100 5550 9150 5550
Wire Wire Line
	7750 4850 7650 4850
Wire Wire Line
	9850 5250 9900 5250
Wire Wire Line
	9900 5250 9900 6150
Wire Wire Line
	9900 5850 9850 5850
Wire Wire Line
	9850 5550 10100 5550
Connection ~ 9900 5550
Connection ~ 9100 5850
Wire Wire Line
	7650 4550 7650 5700
Wire Wire Line
	6350 4500 6350 4700
Wire Wire Line
	6450 4300 6450 4700
Wire Wire Line
	5850 5900 5950 5900
Wire Wire Line
	5950 5900 5950 5600
Wire Wire Line
	5850 6000 6050 6000
Wire Wire Line
	6050 6000 6050 5600
Wire Wire Line
	6450 6100 5850 6100
Wire Wire Line
	6450 5600 6450 6100
Wire Wire Line
	5850 6200 6350 6200
Wire Wire Line
	6350 5600 6350 6300
Wire Wire Line
	5950 4700 5950 4550
Wire Wire Line
	6050 4700 6050 4550
Wire Wire Line
	6150 4550 6150 4700
Wire Wire Line
	6250 4550 6250 4700
Wire Notes Line
	10450 3900 6700 3900
Wire Notes Line
	6700 3900 6700 5250
Wire Notes Line
	5650 5550 4900 5550
Wire Notes Line
	4900 5550 4900 6700
Wire Notes Line
	4900 6700 10450 6700
Wire Notes Line
	10450 6700 10450 3900
Wire Notes Line
	5650 5550 5650 5250
Wire Notes Line
	5650 5250 6700 5250
Wire Wire Line
	6600 6000 6600 5950
Wire Wire Line
	6600 5950 6450 5950
Connection ~ 6450 5950
Wire Wire Line
	6350 6300 6600 6300
Connection ~ 6350 6200
Wire Wire Line
	6150 5600 6150 5800
Wire Wire Line
	6150 5800 6950 5800
Wire Wire Line
	6950 5800 6950 5150
Wire Wire Line
	8450 4550 8500 4550
Wire Wire Line
	8500 4550 8500 5450
Wire Wire Line
	8450 5150 8500 5150
Connection ~ 8500 5150
Wire Wire Line
	8450 4850 8500 4850
Connection ~ 8500 4850
Connection ~ 8500 5000
Wire Wire Line
	8500 5000 8600 5000
Wire Wire Line
	8150 4550 8050 4550
Wire Wire Line
	7650 4550 7750 4550
Connection ~ 7650 4850
Wire Wire Line
	9450 6150 9550 6150
Wire Wire Line
	9900 6150 9850 6150
Connection ~ 9900 5850
Wire Wire Line
	10100 4550 10100 4850
Wire Wire Line
	10100 5550 10100 5250
Wire Wire Line
	8600 4550 10100 4550
Wire Wire Line
	9250 4550 9250 4500
Wire Wire Line
	8600 5000 8600 4550
Connection ~ 9250 4550
Wire Wire Line
	9800 5050 8800 5050
Wire Wire Line
	6250 6400 6250 5600
Wire Wire Line
	7350 5900 7150 5900
Wire Wire Line
	7150 5900 7150 6400
Connection ~ 7150 6400
Wire Wire Line
	6250 6400 8800 6400
Wire Wire Line
	8800 6400 8800 5050
Wire Wire Line
	7650 6100 7650 6200
Connection ~ 9100 6150
Wire Wire Line
	9150 6150 9100 6150
Wire Wire Line
	7500 6150 7650 6150
Connection ~ 7650 6150
Wire Wire Line
	7200 6150 7150 6150
Connection ~ 7150 6150
Wire Wire Line
	5900 6300 5900 6200
Connection ~ 5900 6200
Wire Wire Line
	6100 6300 6100 6100
Connection ~ 6100 6100
Text Notes 5800 6700 0    50   ~ 0
For Net conn
Text HLabel 6100 6300 3    50   Input ~ 0
+3.3v2
Text HLabel 9250 4500 1    50   Input ~ 0
+3.3v2
Text HLabel 5900 6300 3    50   Input ~ 0
GND2
Text HLabel 7150 5250 3    50   Input ~ 0
GND2
Text HLabel 9100 6250 3    50   Input ~ 0
GND2
Text HLabel 7650 6200 3    50   Input ~ 0
GND2
$Comp
L PocketBeagle P1
U 1 1
P 8700 2250
F 0 "P1" H 8700 3100 50  0000 C CNN
F 1 "PocketBeagle" H 8700 3200 50  0000 C CNN
F 2 "TalDoor_Footprints:PocketBeagle_TalDoor" H 8700 1250 50  0001 C CNN
F 3 "" H 9250 2250 50  0001 C CNN
	1    8700 2250
	1    0    0    -1  
$EndComp
NoConn ~ 9150 3150
NoConn ~ 9750 3150
NoConn ~ 9150 1450
NoConn ~ 9750 1450
NoConn ~ 7700 1450
NoConn ~ 8300 1450
Wire Notes Line
	6650 900  6650 3700
Wire Notes Line
	6650 3700 10200 3700
Wire Notes Line
	10200 3700 10200 900 
Wire Notes Line
	10200 1200 6650 1200
Wire Notes Line
	10200 900  6650 900 
Text Notes 1250 7250 0    50   ~ 0
Motor Pin 1\n
Text Notes 1250 7350 0    50   ~ 0
Motor Pin 2\n
$EndSCHEMATC
